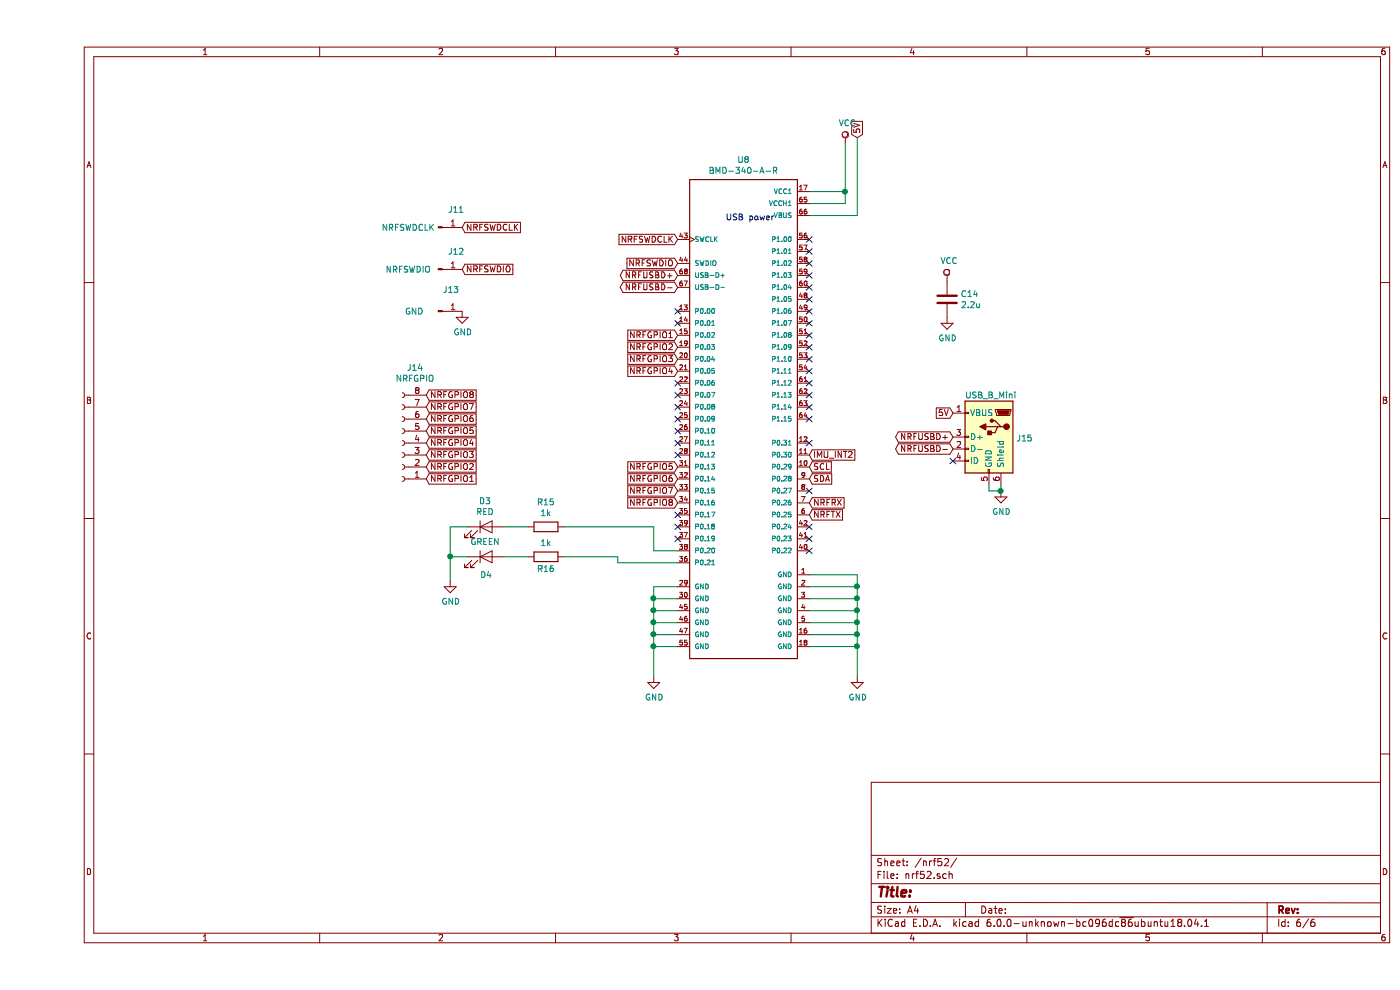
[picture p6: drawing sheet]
EESchema Schematic File Version 5
LIBS:robot_pcb0-cache
EELAYER 29 0
EELAYER END
$Descr A4 11693 8268
encoding utf-8
Sheet 6 6
Title ""
Date ""
Rev ""
Comp ""
Comment1 ""
Comment2 ""
Comment3 ""
Comment4 ""
$EndDescr
Text GLabel 6850 1150 1    50   Input ~ 0
5V
Text Notes 5750 1850 0    50   ~ 0
USB power\n
$Comp
L power:VCC #PWR048
U 1 1
P 6750 1200
F 0 "#PWR048" H 6750 1050 50  0001 C CNN
F 1 "VCC" H 6767 1373 50  0000 C CNN
F 2 "" H 6750 1200 50  0001 C CNN
F 3 "" H 6750 1200 50  0001 C CNN
	1    6750 1200
	1    0    0    -1  
$EndComp
Wire Wire Line
	6450 1700 6750 1700
Wire Wire Line
	6750 1200 6750 1600
Connection ~ 6750 1600
Wire Wire Line
	6750 1600 6750 1700
$Comp
L power:GND #PWR047
U 1 1
P 5150 5650
F 0 "#PWR047" H 5150 5400 50  0001 C CNN
F 1 "GND" H 5155 5477 50  0000 C CNN
F 2 "" H 5150 5650 50  0001 C CNN
F 3 "" H 5150 5650 50  0001 C CNN
	1    5150 5650
	1    0    0    -1  
$EndComp
$Comp
L power:GND #PWR049
U 1 1
P 6850 5650
F 0 "#PWR049" H 6850 5400 50  0001 C CNN
F 1 "GND" H 6855 5477 50  0000 C CNN
F 2 "" H 6850 5650 50  0001 C CNN
F 3 "" H 6850 5650 50  0001 C CNN
	1    6850 5650
	1    0    0    -1  
$EndComp
Wire Wire Line
	6450 4800 6850 4800
Wire Wire Line
	6450 4900 6850 4900
Connection ~ 6850 4900
Wire Wire Line
	6850 4900 6850 5000
Wire Wire Line
	6450 5000 6850 5000
Connection ~ 6850 5000
Wire Wire Line
	6450 5100 6850 5100
Wire Wire Line
	6850 5000 6850 5100
Connection ~ 6850 5100
Wire Wire Line
	6850 5100 6850 5200
Wire Wire Line
	6450 5200 6850 5200
Connection ~ 6850 5200
Wire Wire Line
	6850 5200 6850 5300
Wire Wire Line
	6450 5300 6850 5300
Connection ~ 6850 5300
Wire Wire Line
	6850 5300 6850 5400
Wire Wire Line
	6450 5400 6850 5400
Connection ~ 6850 5400
Wire Wire Line
	6850 5400 6850 5650
Wire Wire Line
	5350 4900 5150 4900
Wire Wire Line
	5150 4900 5150 5000
Wire Wire Line
	5350 5000 5150 5000
Connection ~ 5150 5000
Wire Wire Line
	5150 5000 5150 5100
Wire Wire Line
	5350 5100 5150 5100
Connection ~ 5150 5100
Wire Wire Line
	5150 5100 5150 5200
Wire Wire Line
	5350 5200 5150 5200
Connection ~ 5150 5200
Wire Wire Line
	5150 5200 5150 5300
Wire Wire Line
	5350 5300 5150 5300
Connection ~ 5150 5300
Wire Wire Line
	5150 5300 5150 5400
Wire Wire Line
	5350 5400 5150 5400
Connection ~ 5150 5400
Wire Wire Line
	5150 5400 5150 5650
$Comp
L Device:C C14
U 1 1
P 7600 2500
F 0 "C14" H 7715 2546 50  0000 L CNN
F 1 "2.2u" H 7715 2455 50  0000 L CNN
F 2 "Capacitor_SMD:C_0603_1608Metric" H 7638 2350 50  0001 C CNN
F 3 "~" H 7600 2500 50  0001 C CNN
	1    7600 2500
	1    0    0    -1  
$EndComp
$Comp
L power:VCC #PWR050
U 1 1
P 7600 2350
F 0 "#PWR050" H 7600 2200 50  0001 C CNN
F 1 "VCC" H 7617 2523 50  0000 C CNN
F 2 "" H 7600 2350 50  0001 C CNN
F 3 "" H 7600 2350 50  0001 C CNN
	1    7600 2350
	1    0    0    -1  
$EndComp
$Comp
L power:GND #PWR051
U 1 1
P 7600 2650
F 0 "#PWR051" H 7600 2400 50  0001 C CNN
F 1 "GND" H 7605 2477 50  0000 C CNN
F 2 "" H 7600 2650 50  0001 C CNN
F 3 "" H 7600 2650 50  0001 C CNN
	1    7600 2650
	1    0    0    -1  
$EndComp
Text GLabel 6450 4200 2    50   Input ~ 0
NRFRX
Text GLabel 6450 4300 2    50   Input ~ 0
NRFTX
Text GLabel 5350 2200 0    50   Input ~ 0
NRFSWDIO
Text GLabel 5350 2000 0    50   Input ~ 0
NRFSWDCLK
$Comp
L Connector:Conn_01x01_Male J11
U 1 1
P 3350 1900
F 0 "J11" H 3500 2050 50  0000 C CNN
F 1 "NRFSWDCLK" H 3100 1900 50  0000 C CNN
F 2 "TestPoint:TestPoint_Pad_1.5x1.5mm" H 3350 1900 50  0001 C CNN
F 3 "~" H 3350 1900 50  0001 C CNN
	1    3350 1900
	1    0    0    -1  
$EndComp
$Comp
L Connector:Conn_01x01_Male J12
U 1 1
P 3350 2250
F 0 "J12" H 3500 2400 50  0000 C CNN
F 1 "NRFSWDIO" H 3100 2250 50  0000 C CNN
F 2 "TestPoint:TestPoint_Pad_1.5x1.5mm" H 3350 2250 50  0001 C CNN
F 3 "~" H 3350 2250 50  0001 C CNN
	1    3350 2250
	1    0    0    -1  
$EndComp
Text GLabel 3550 2250 2    50   Input ~ 0
NRFSWDIO
Text GLabel 3550 1900 2    50   Input ~ 0
NRFSWDCLK
$Comp
L Connector:Conn_01x01_Male J13
U 1 1
P 3350 2600
F 0 "J13" H 3458 2781 50  0000 C CNN
F 1 "GND" H 3150 2600 50  0000 C CNN
F 2 "TestPoint:TestPoint_Pad_1.5x1.5mm" H 3350 2600 50  0001 C CNN
F 3 "~" H 3350 2600 50  0001 C CNN
	1    3350 2600
	1    0    0    -1  
$EndComp
$Comp
L power:GND #PWR022
U 1 1
P 3550 2600
F 0 "#PWR022" H 3550 2350 50  0001 C CNN
F 1 "GND" H 3555 2427 50  0000 C CNN
F 2 "" H 3550 2600 50  0001 C CNN
F 3 "" H 3550 2600 50  0001 C CNN
	1    3550 2600
	1    0    0    -1  
$EndComp
NoConn ~ 6450 4600
NoConn ~ 6450 4500
NoConn ~ 6450 4400
NoConn ~ 5350 4500
NoConn ~ 5350 4400
NoConn ~ 5350 4300
NoConn ~ 5350 3500
NoConn ~ 5350 3300
NoConn ~ 5350 3200
NoConn ~ 5350 2700
Wire Wire Line
	6450 1800 6850 1800
Wire Wire Line
	6850 1800 6850 1150
NoConn ~ 6450 2000
NoConn ~ 6450 2100
NoConn ~ 6450 2200
NoConn ~ 6450 2300
NoConn ~ 6450 2400
NoConn ~ 5350 2600
NoConn ~ 5350 3400
Wire Wire Line
	6850 4800 6850 4900
NoConn ~ 6450 2500
NoConn ~ 6450 2600
NoConn ~ 6450 2700
NoConn ~ 6450 2800
NoConn ~ 6450 2900
NoConn ~ 6450 3000
NoConn ~ 6450 3100
NoConn ~ 6450 3400
NoConn ~ 6450 3500
NoConn ~ 6450 3700
NoConn ~ 6450 4100
Wire Wire Line
	6450 1600 6750 1600
$Comp
L Connector:Conn_01x08_Female J14
U 1 1
P 3050 3700
F 0 "J14" H 2942 3075 50  0000 C CNN
F 1 "NRFGPIO" H 2942 3166 50  0000 C CNN
F 2 "Connector_JST:JST_PH_B8B-PH-K_1x08_P2.00mm_Vertical" H 3050 3700 50  0001 C CNN
F 3 "~" H 3050 3700 50  0001 C CNN
	1    3050 3700
	-1   0    0    1   
$EndComp
$Comp
L BMD-340:BMD-340-A-R U8
U 1 1
P 5850 3200
F 0 "U8" H 5900 5067 50  0000 C CNN
F 1 "BMD-340-A-R" H 5900 4976 50  0000 C CNN
F 2 "crf1:RIGADO_BMD-340-A-R" H 5850 3200 50  0001 L BNN
F 3 "Rigado, Inc." H 5850 3200 50  0001 L BNN
F 4 "https://www.digikey.com/product-detail/en/rigado-inc/BMD-340-A-R/1604-1026-1-ND/8638940?utm_source=snapeda&utm_medium=aggregator&utm_campaign=symbol" H 5850 3200 50  0001 L BNN "Field4"
F 5 "1604-1026-1-ND" H 5850 3200 50  0001 L BNN "Field5"
F 6 "Bluetooth Low Energy 5.0 Module" H 5850 3200 50  0001 L BNN "Field6"
F 7 "BMD-340-A-R" H 5850 3200 50  0001 L BNN "Field7"
F 8 "Module Rigado" H 5850 3200 50  0001 L BNN "Field8"
	1    5850 3200
	1    0    0    -1  
$EndComp
$Comp
L Device:R R16
U 1 1
P 4250 4650
F 0 "R16" V 4350 4650 50  0000 C CNN
F 1 "1k" V 4134 4650 50  0000 C CNN
F 2 "Resistor_SMD:R_0603_1608Metric" V 4180 4650 50  0001 C CNN
F 3 "~" H 4250 4650 50  0001 C CNN
	1    4250 4650
	0    1    1    0   
$EndComp
Wire Wire Line
	3450 4650 3450 4850
Wire Wire Line
	3600 4400 3450 4400
Wire Wire Line
	4100 4650 3900 4650
Wire Wire Line
	3450 4400 3450 4650
Wire Wire Line
	3600 4650 3450 4650
$Comp
L Device:LED D4
U 1 1
P 3750 4650
F 0 "D4" H 3750 4500 50  0000 C CNN
F 1 "GREEN" H 3741 4775 50  0000 C CNN
F 2 "LED_SMD:LED_0603_1608Metric" H 3750 4650 50  0001 C CNN
F 3 "~" H 3750 4650 50  0001 C CNN
	1    3750 4650
	1    0    0    -1  
$EndComp
Connection ~ 3450 4650
$Comp
L Device:R R15
U 1 1
P 4250 4400
F 0 "R15" V 4043 4400 50  0000 C CNN
F 1 "1k" V 4134 4400 50  0000 C CNN
F 2 "Resistor_SMD:R_0603_1608Metric" V 4180 4400 50  0001 C CNN
F 3 "~" H 4250 4400 50  0001 C CNN
	1    4250 4400
	0    1    1    0   
$EndComp
Wire Wire Line
	4100 4400 3900 4400
$Comp
L Device:LED D3
U 1 1
P 3750 4400
F 0 "D3" H 3741 4616 50  0000 C CNN
F 1 "RED" H 3741 4525 50  0000 C CNN
F 2 "LED_SMD:LED_0603_1608Metric" H 3750 4400 50  0001 C CNN
F 3 "~" H 3750 4400 50  0001 C CNN
	1    3750 4400
	1    0    0    -1  
$EndComp
Wire Wire Line
	5350 4600 5150 4600
Wire Wire Line
	5150 4600 5150 4400
Wire Wire Line
	5150 4400 4400 4400
Wire Wire Line
	5350 4700 4850 4700
Wire Wire Line
	4850 4700 4850 4650
Wire Wire Line
	4850 4650 4400 4650
$Comp
L power:GND #PWR0103
U 1 1
P 3450 4850
F 0 "#PWR0103" H 3450 4600 50  0001 C CNN
F 1 "GND" H 3455 4677 50  0000 C CNN
F 2 "" H 3450 4850 50  0001 C CNN
F 3 "" H 3450 4850 50  0001 C CNN
	1    3450 4850
	1    0    0    -1  
$EndComp
$Comp
L power:GND #PWR0104
U 1 1
P 8050 4100
F 0 "#PWR0104" H 8050 3850 50  0001 C CNN
F 1 "GND" H 8055 3927 50  0000 C CNN
F 2 "" H 8050 4100 50  0001 C CNN
F 3 "" H 8050 4100 50  0001 C CNN
	1    8050 4100
	1    0    0    -1  
$EndComp
Text GLabel 7650 3450 0    50   Input ~ 0
5V
Wire Wire Line
	8050 4050 8050 4100
NoConn ~ 7650 3850
Wire Wire Line
	7950 4050 7950 4100
Wire Wire Line
	7950 4100 8050 4100
$Comp
L Connector:USB_B_Mini J15
U 1 1
P 7950 3650
F 0 "J15" H 7721 3641 50  0000 R CNN
F 1 "USB_B_Mini" H 8150 4000 50  0000 R CNN
F 2 "Connector_USB:USB_Mini-B_Lumberg_2486_01_Horizontal" H 8100 3600 50  0001 C CNN
F 3 "~" H 8100 3600 50  0001 C CNN
	1    7950 3650
	-1   0    0    -1  
$EndComp
Text GLabel 7650 3750 0    50   BiDi ~ 0
NRFUSBD-
Text GLabel 7650 3650 0    50   BiDi ~ 0
NRFUSBD+
Text GLabel 5350 2300 0    50   BiDi ~ 0
NRFUSBD+
Text GLabel 5350 2400 0    50   BiDi ~ 0
NRFUSBD-
Text GLabel 3250 3300 2    50   Input ~ 0
NRFGPIO8
Text GLabel 3250 3400 2    50   Input ~ 0
NRFGPIO7
Text GLabel 3250 3500 2    50   Input ~ 0
NRFGPIO6
Text GLabel 3250 3600 2    50   Input ~ 0
NRFGPIO5
Text GLabel 3250 3700 2    50   Input ~ 0
NRFGPIO4
Text GLabel 3250 3800 2    50   Input ~ 0
NRFGPIO3
Text GLabel 3250 3900 2    50   Input ~ 0
NRFGPIO2
Text GLabel 3250 4000 2    50   Input ~ 0
NRFGPIO1
Text GLabel 5350 4200 0    50   Input ~ 0
NRFGPIO8
Text GLabel 5350 3100 0    50   Input ~ 0
NRFGPIO4
Text GLabel 5350 4000 0    50   Input ~ 0
NRFGPIO6
Text GLabel 5350 3000 0    50   Input ~ 0
NRFGPIO3
Text GLabel 5350 2800 0    50   Input ~ 0
NRFGPIO1
Text GLabel 5350 3900 0    50   Input ~ 0
NRFGPIO5
Text GLabel 5350 4100 0    50   Input ~ 0
NRFGPIO7
Text GLabel 5350 2900 0    50   Input ~ 0
NRFGPIO2
Text GLabel 6450 4000 2    50   Input ~ 0
SDA
Text GLabel 6450 3800 2    50   Input ~ 0
IMU_INT2
NoConn ~ 6450 3200
NoConn ~ 6450 3300
NoConn ~ 5350 3600
NoConn ~ 5350 3700
NoConn ~ 5350 3800
Text GLabel 6450 3900 2    50   Input ~ 0
SCL
Connection ~ 8050 4100
$EndSCHEMATC
